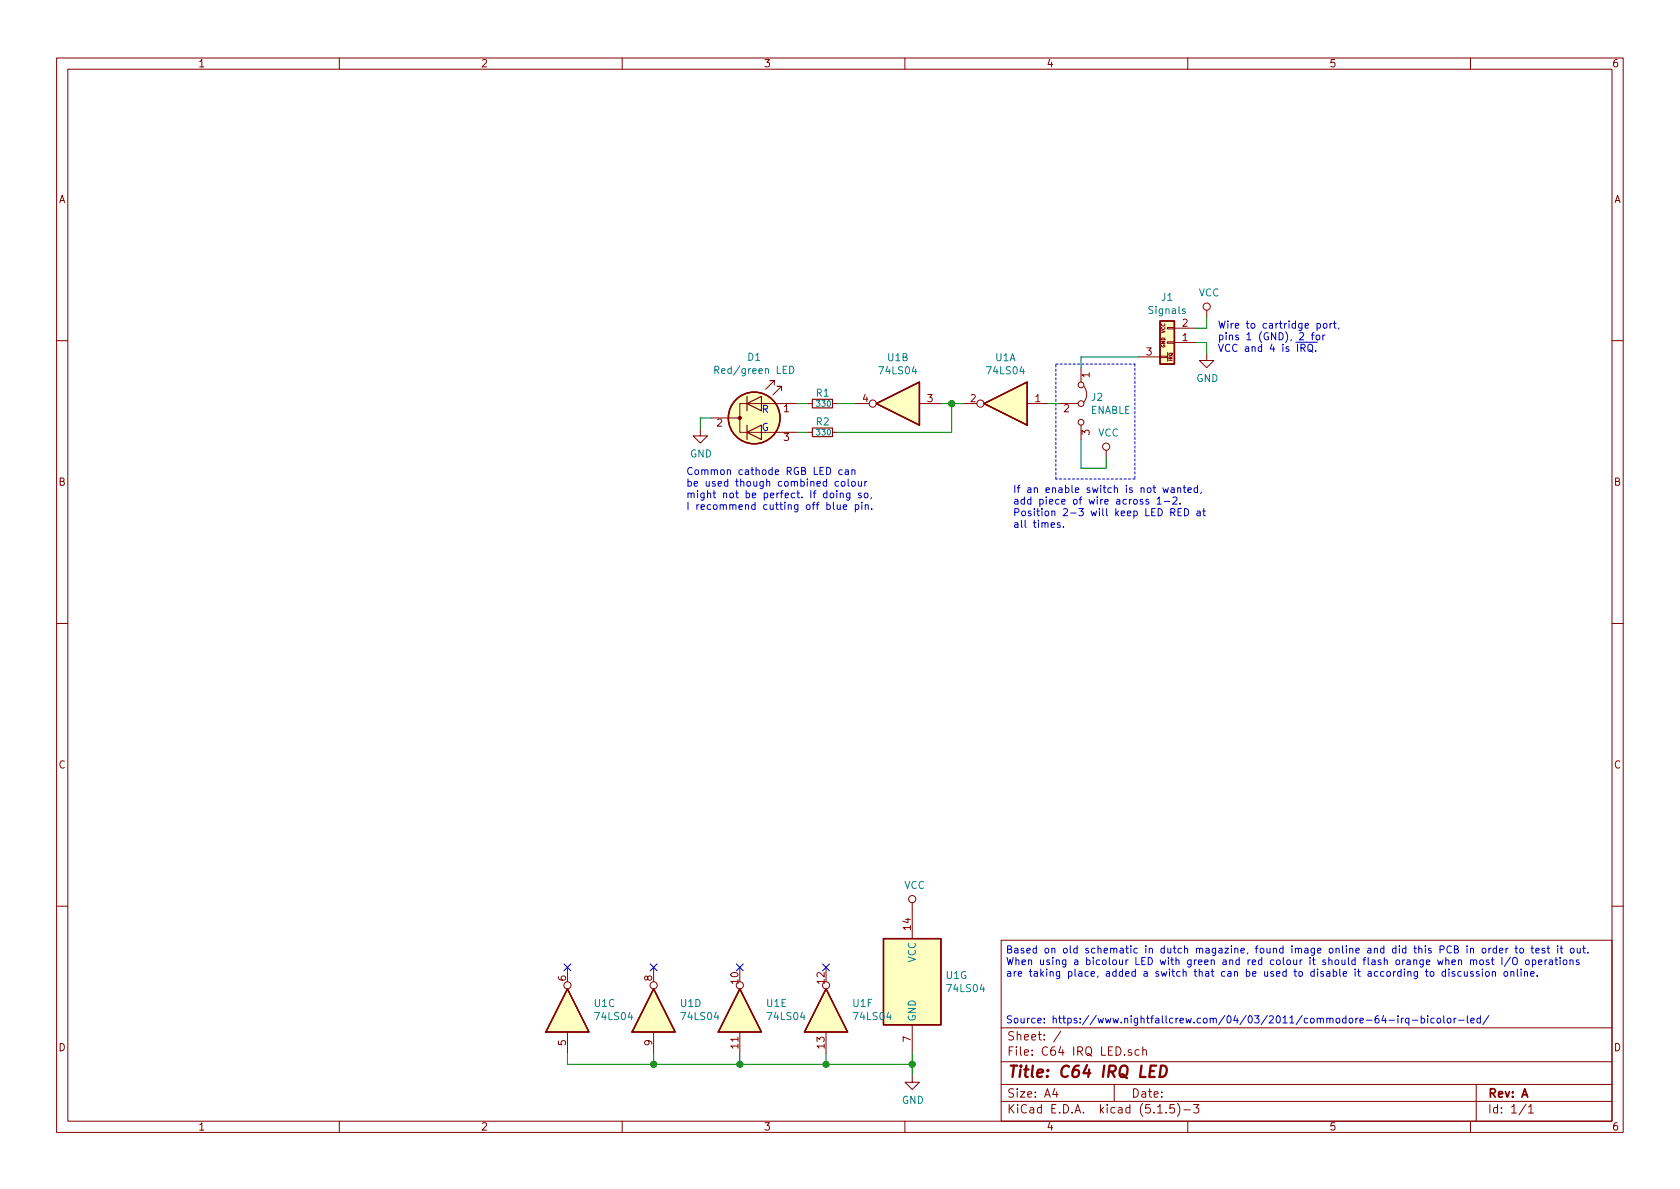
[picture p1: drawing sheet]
EESchema Schematic File Version 4
EELAYER 30 0
EELAYER END
$Descr A4 11693 8268
encoding utf-8
Sheet 1 1
Title "C64 IRQ LED"
Date ""
Rev "A"
Comp ""
Comment1 ""
Comment2 ""
Comment3 ""
Comment4 ""
$EndDescr
$Comp
L 74xx:74LS04 U1
U 7 1
P 6350 6825
F 0 "U1" H 6580 6871 50  0000 L CNN
F 1 "74LS04" H 6580 6780 50  0000 L CNN
F 2 "Housings_DIP:DIP-14_W7.62mm_LongPads" H 6350 6825 50  0001 C CNN
F 3 "http://www.ti.com/lit/gpn/sn74LS04" H 6350 6825 50  0001 C CNN
	7    6350 6825
	1    0    0    -1  
$EndComp
$Comp
L 74xx:74LS04 U1
U 1 1
P 7000 2800
F 0 "U1" H 7000 2483 50  0000 C CNN
F 1 "74LS04" H 7000 2574 50  0000 C CNN
F 2 "Housings_DIP:DIP-14_W7.62mm_LongPads" H 7000 2800 50  0001 C CNN
F 3 "http://www.ti.com/lit/gpn/sn74LS04" H 7000 2800 50  0001 C CNN
	1    7000 2800
	-1   0    0    1   
$EndComp
$Comp
L 74xx:74LS04 U1
U 2 1
P 6250 2800
F 0 "U1" H 6250 2483 50  0000 C CNN
F 1 "74LS04" H 6250 2574 50  0000 C CNN
F 2 "Housings_DIP:DIP-14_W7.62mm_LongPads" H 6250 2800 50  0001 C CNN
F 3 "http://www.ti.com/lit/gpn/sn74LS04" H 6250 2800 50  0001 C CNN
	2    6250 2800
	-1   0    0    1   
$EndComp
$Comp
L 74xx:74LS04 U1
U 3 1
P 3950 7025
F 0 "U1" V 3996 6845 50  0000 R CNN
F 1 "74LS04" V 3905 6845 50  0000 R CNN
F 2 "Housings_DIP:DIP-14_W7.62mm_LongPads" H 3950 7025 50  0001 C CNN
F 3 "http://www.ti.com/lit/gpn/sn74LS04" H 3950 7025 50  0001 C CNN
	3    3950 7025
	0    -1   -1   0   
$EndComp
$Comp
L 74xx:74LS04 U1
U 4 1
P 4550 7025
F 0 "U1" V 4596 6845 50  0000 R CNN
F 1 "74LS04" V 4505 6845 50  0000 R CNN
F 2 "Housings_DIP:DIP-14_W7.62mm_LongPads" H 4550 7025 50  0001 C CNN
F 3 "http://www.ti.com/lit/gpn/sn74LS04" H 4550 7025 50  0001 C CNN
	4    4550 7025
	0    -1   -1   0   
$EndComp
$Comp
L 74xx:74LS04 U1
U 5 1
P 5150 7025
F 0 "U1" V 5196 6845 50  0000 R CNN
F 1 "74LS04" V 5105 6845 50  0000 R CNN
F 2 "Housings_DIP:DIP-14_W7.62mm_LongPads" H 5150 7025 50  0001 C CNN
F 3 "http://www.ti.com/lit/gpn/sn74LS04" H 5150 7025 50  0001 C CNN
	5    5150 7025
	0    -1   -1   0   
$EndComp
$Comp
L 74xx:74LS04 U1
U 6 1
P 5750 7025
F 0 "U1" V 5796 6845 50  0000 R CNN
F 1 "74LS04" V 5705 6845 50  0000 R CNN
F 2 "Housings_DIP:DIP-14_W7.62mm_LongPads" H 5750 7025 50  0001 C CNN
F 3 "http://www.ti.com/lit/gpn/sn74LS04" H 5750 7025 50  0001 C CNN
	6    5750 7025
	0    -1   -1   0   
$EndComp
$Comp
L power:VCC #PWR0101
U 1 1
P 8400 2200
F 0 "#PWR0101" H 8400 2050 50  0001 C CNN
F 1 "VCC" H 8417 2373 50  0000 C CNN
F 2 "" H 8400 2200 50  0001 C CNN
F 3 "" H 8400 2200 50  0001 C CNN
	1    8400 2200
	1    0    0    -1  
$EndComp
Wire Wire Line
	8325 2275 8400 2275
Wire Wire Line
	8400 2275 8400 2200
$Comp
L power:GND #PWR0102
U 1 1
P 8400 2450
F 0 "#PWR0102" H 8400 2200 50  0001 C CNN
F 1 "GND" H 8405 2277 50  0000 C CNN
F 2 "" H 8400 2450 50  0001 C CNN
F 3 "" H 8400 2450 50  0001 C CNN
	1    8400 2450
	1    0    0    -1  
$EndComp
Wire Wire Line
	8325 2375 8400 2375
Wire Wire Line
	8400 2375 8400 2450
Wire Wire Line
	6550 2800 6625 2800
$Comp
L Device:LED_Dual_ACA D1
U 1 1
P 5250 2900
F 0 "D1" H 5250 3325 50  0000 C CNN
F 1 "Red/green LED" H 5250 3234 50  0000 C CNN
F 2 "LEDs:LED_D5.0mm-3" H 5250 2900 50  0001 C CNN
F 3 "~" H 5250 2900 50  0001 C CNN
	1    5250 2900
	1    0    0    -1  
$EndComp
$Comp
L Device:R_Small R1
U 1 1
P 5725 2800
F 0 "R1" V 5650 2750 50  0000 L CNN
F 1 "330" V 5725 2750 39  0000 L CNN
F 2 "Resistors_THT:R_Axial_DIN0207_L6.3mm_D2.5mm_P10.16mm_Horizontal" H 5725 2800 50  0001 C CNN
F 3 "~" H 5725 2800 50  0001 C CNN
	1    5725 2800
	0    1    1    0   
$EndComp
$Comp
L Device:R_Small R2
U 1 1
P 5725 3000
F 0 "R2" V 5650 2950 50  0000 L CNN
F 1 "330" V 5725 2950 39  0000 L CNN
F 2 "Resistors_THT:R_Axial_DIN0207_L6.3mm_D2.5mm_P10.16mm_Horizontal" H 5725 3000 50  0001 C CNN
F 3 "~" H 5725 3000 50  0001 C CNN
	1    5725 3000
	0    1    1    0   
$EndComp
Connection ~ 6625 2800
Wire Wire Line
	6625 2800 6700 2800
Wire Wire Line
	6625 3000 6625 2800
Wire Wire Line
	5550 2800 5625 2800
Wire Wire Line
	5550 3000 5625 3000
$Comp
L power:GND #PWR0103
U 1 1
P 4875 2975
F 0 "#PWR0103" H 4875 2725 50  0001 C CNN
F 1 "GND" H 4880 2802 50  0000 C CNN
F 2 "" H 4875 2975 50  0001 C CNN
F 3 "" H 4875 2975 50  0001 C CNN
	1    4875 2975
	1    0    0    -1  
$EndComp
Wire Wire Line
	4875 2975 4875 2900
Wire Wire Line
	4875 2900 4950 2900
$Comp
L power:VCC #PWR0104
U 1 1
P 6350 6325
F 0 "#PWR0104" H 6350 6175 50  0001 C CNN
F 1 "VCC" H 6367 6498 50  0000 C CNN
F 2 "" H 6350 6325 50  0001 C CNN
F 3 "" H 6350 6325 50  0001 C CNN
	1    6350 6325
	1    0    0    -1  
$EndComp
$Comp
L power:GND #PWR0105
U 1 1
P 6350 7475
F 0 "#PWR0105" H 6350 7225 50  0001 C CNN
F 1 "GND" H 6355 7302 50  0000 C CNN
F 2 "" H 6350 7475 50  0001 C CNN
F 3 "" H 6350 7475 50  0001 C CNN
	1    6350 7475
	1    0    0    -1  
$EndComp
Wire Wire Line
	3950 7325 3950 7400
Wire Wire Line
	3950 7400 4550 7400
Wire Wire Line
	6350 7400 6350 7325
Wire Wire Line
	5750 7325 5750 7400
Connection ~ 5750 7400
Wire Wire Line
	5750 7400 6350 7400
Wire Wire Line
	5150 7325 5150 7400
Connection ~ 5150 7400
Wire Wire Line
	5150 7400 5750 7400
Wire Wire Line
	4550 7325 4550 7400
Connection ~ 4550 7400
Wire Wire Line
	4550 7400 5150 7400
NoConn ~ 3950 6725
NoConn ~ 4550 6725
NoConn ~ 5150 6725
NoConn ~ 5750 6725
$Comp
L Jumper:Jumper_3_Bridged12 J2
U 1 1
P 7525 2800
F 0 "J2" V 7479 2866 50  0000 L CNN
F 1 "ENABLE" V 7570 2866 50  0000 L CNN
F 2 "Pin_Headers:Pin_Header_Straight_1x03_Pitch2.54mm" H 7525 2800 50  0001 C CNN
F 3 "~" H 7525 2800 50  0001 C CNN
	1    7525 2800
	0    1    1    0   
$EndComp
Text Notes 5300 3000 0    50   ~ 0
G
Text Notes 5300 2875 0    50   ~ 0
R
Wire Wire Line
	5825 2800 5950 2800
Wire Wire Line
	7300 2800 7375 2800
Wire Wire Line
	7525 2550 7525 2475
Wire Wire Line
	7525 2475 7925 2475
Wire Wire Line
	5825 3000 6625 3000
Wire Wire Line
	6350 7400 6350 7475
Connection ~ 6350 7400
Text Notes 7000 6800 0    50   ~ 0
Based on old schematic in dutch magazine, found image online and did this PCB in order to test it out.\nWhen using a bicolour LED with green and red colour it should flash orange when most I/O operations\nare taking place, added a switch that can be used to disable it according to discussion online.
$Comp
L irq_led:IN J1
U 1 1
P 8125 2375
F 0 "J1" H 8125 2692 50  0000 C CNN
F 1 "Signals" H 8125 2601 50  0000 C CNN
F 2 "Pin_Headers:Pin_Header_Angled_1x03_Pitch2.54mm" H 8125 2375 50  0001 C CNN
F 3 "~" H 8125 2375 50  0001 C CNN
	1    8125 2375
	-1   0    0    -1  
$EndComp
$Comp
L power:VCC #PWR0106
U 1 1
P 7700 3175
F 0 "#PWR0106" H 7700 3025 50  0001 C CNN
F 1 "VCC" H 7717 3348 50  0000 C CNN
F 2 "" H 7700 3175 50  0001 C CNN
F 3 "" H 7700 3175 50  0001 C CNN
	1    7700 3175
	1    0    0    -1  
$EndComp
Wire Wire Line
	7525 3050 7525 3250
Wire Wire Line
	7525 3250 7700 3250
Wire Wire Line
	7700 3250 7700 3175
Text Notes 7000 7125 0    50   ~ 0
Source: https://www.nightfallcrew.com/04/03/2011/commodore-64-irq-bicolor-led/
Wire Notes Line
	7350 2525 7900 2525
Wire Notes Line
	7900 2525 7900 3325
Wire Notes Line
	7900 3325 7350 3325
Wire Notes Line
	7350 3325 7350 2525
Text Notes 8475 2450 0    50   ~ 0
Wire to cartridge port,\npins 1 (GND), 2 for\nVCC and 4 is ~IRQ.
Text Notes 7050 3675 0    50   ~ 0
If an enable switch is not wanted,\nadd piece of wire across 1-2.\nPosition 2-3 will keep LED RED at\nall times.
Text Notes 4775 3550 0    50   ~ 0
Common cathode RGB LED can\nbe used though combined colour\nmight not be perfect. If doing so,\nI recommend cutting off blue pin.
$EndSCHEMATC
